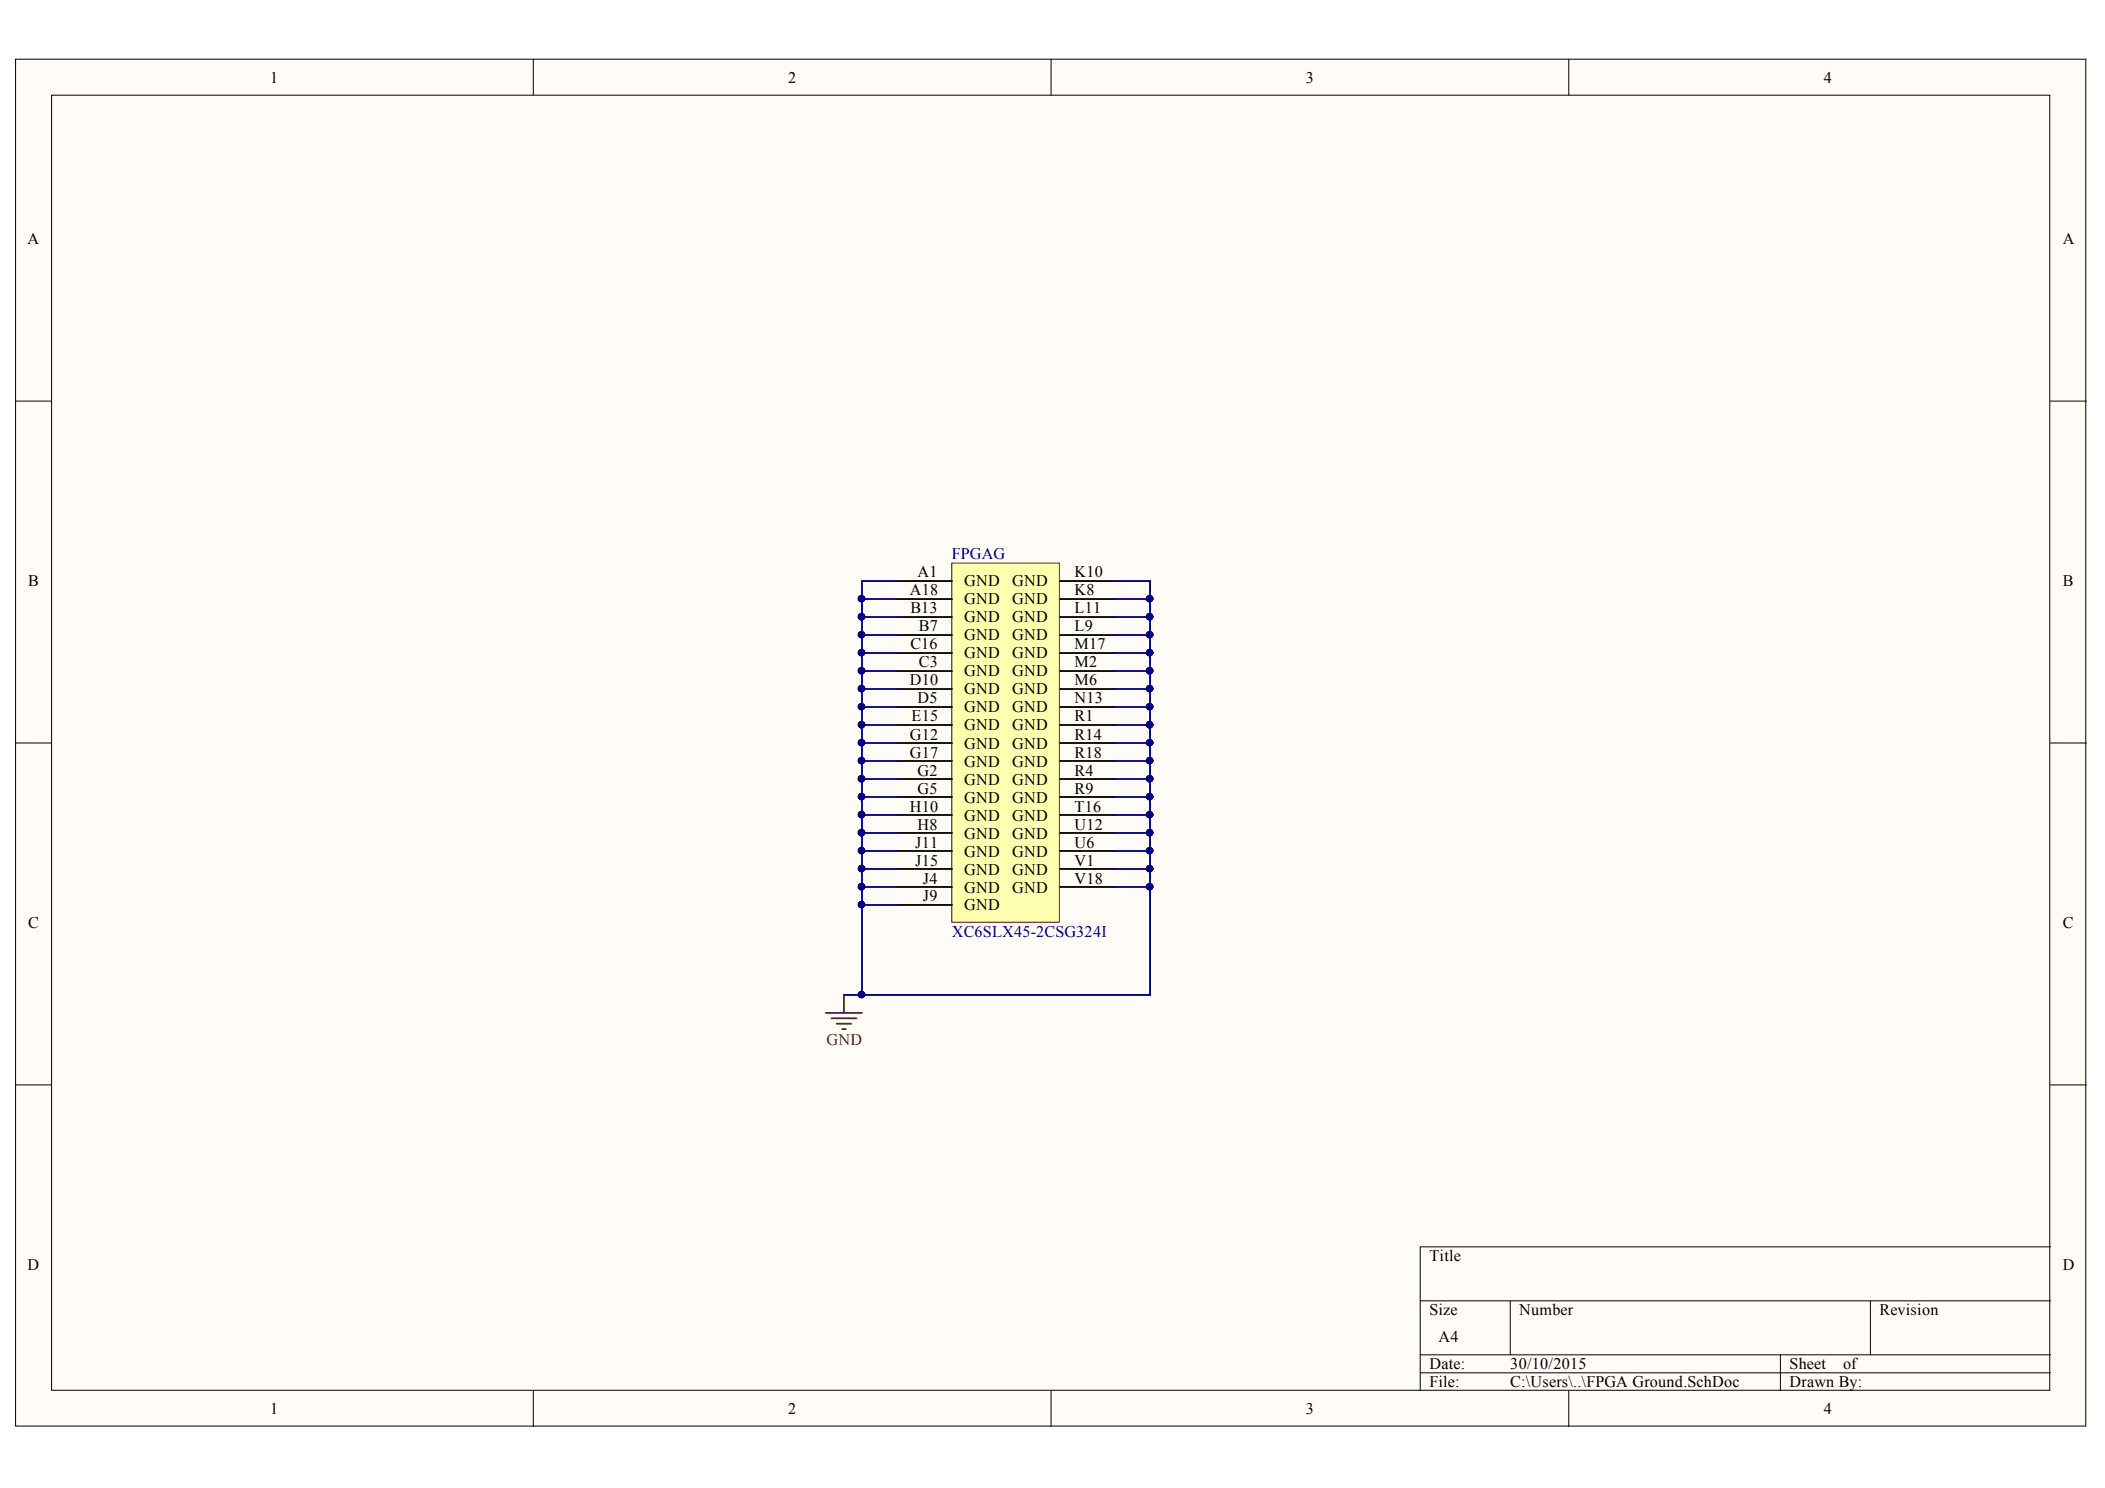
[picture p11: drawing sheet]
<svg xmlns="http://www.w3.org/2000/svg" width="297mm" height="210mm" viewBox="0 0 297 210" stroke-linecap="round" stroke-linejoin="round" font-family="sans-serif">
<g fill="#fffcf8" stroke="#000" stroke-width=".14">
<path d="M2.2 8.4h292.1v192.8h-292.1z"/>
<path d="M7.3 13.4h281.9v182.7h-281.9z"/>
</g>
<g fill="none" stroke="#000" stroke-width=".14">
<path d="M75.3 8.4v5M148.3 8.4v5M221.4 8.4v5M2.2 56.6h5.1M289.3 56.6h5.1M2.2 104.8h5.1M289.3 104.8h5.1M2.2 153h5.1M289.3 153h5.1M289.3 175.9h-88.9v20.3M75.3 196.2v5.1M148.3 196.2v5.1"/>
<path d="M200.4 183.5h88.9M200.4 191.1h88.9M200.4 193.7h88.9M213.1 183.5v7.6M221.4 196.2v5.1M251.2 191.1v5.1M263.9 183.5v7.6"/>
</g>
<path d="M134.3 79.4h15.2v50.7h-15.2z" fill="#ffffb0" stroke="#800000" stroke-width=".14"/>
<g fill="none" stroke="#000" stroke-width=".25">
<path d="M126.7 82h7.6M126.7 84.5h7.6M126.7 87h7.6M126.7 89.6h7.6M126.7 92.1h7.6M126.7 94.7h7.6M126.7 97.2h7.6M126.7 99.7h7.6M149.6 82h7.6M149.6 84.5h7.6M149.6 87h7.6M149.6 89.6h7.6"/>
<path d="M149.6 92.1h7.6M149.6 94.7h7.6M149.6 97.2h7.6M149.6 99.7h7.6M126.7 102.3h7.6M126.7 104.8h7.6M126.7 107.3h7.6M126.7 109.9h7.6M126.7 112.4h7.6M126.7 115h7.6M126.7 117.5h7.6M149.6 102.3h7.6"/>
<path d="M149.6 104.8h7.6M149.6 107.3h7.6M149.6 109.9h7.6M149.6 112.4h7.6M149.6 115h7.6M149.6 117.5h7.6M126.7 120h7.6M126.7 122.6h7.6M126.7 125.1h7.6M126.7 127.7h7.6M149.6 120h7.6M149.6 122.6h7.6"/>
<path d="M149.6 125.1h7.6"/>
</g>
<path d="M116.5 142.9h5.1M117.3 143.6h3.6M118.1 144.4h2M118.8 145.2h.5M119.1 140.3v2.6" fill="none" stroke="#800000" stroke-width=".25"/>
<g fill="none" stroke="#000080" stroke-width=".25">
<path d="M121.6 84.5h5.1M121.6 87h5.1M121.6 89.6h5.1M121.6 92.1h5.1M121.6 94.7h5.1M121.6 97.2h5.1M121.6 99.7h5.1M126.7 82h-5.1v58.3M157.2 82h5.1v58.3h-43.2M157.2 84.5h5.1M157.2 87h5.1M157.2 89.6h5.1"/>
<path d="M157.2 92.1h5.1M157.2 94.7h5.1M157.2 97.2h5.1M157.2 99.7h5.1M121.6 102.3h5.1M121.6 104.8h5.1M121.6 107.3h5.1M121.6 109.9h5.1M121.6 112.4h5.1M121.6 115h5.1M121.6 117.5h5.1M157.2 102.3h5.1"/>
<path d="M157.2 104.8h5.1M157.2 107.3h5.1M157.2 109.9h5.1M157.2 112.4h5.1M157.2 115h5.1M157.2 117.5h5.1M121.6 120h5.1M121.6 122.6h5.1M121.6 125.1h5.1M121.6 127.7h5.1M157.2 120h5.1M157.2 122.6h5.1"/>
<path d="M157.2 125.1h5.1"/>
</g>
<g fill="#000080" stroke="#000080" stroke-width=".14">
<circle cx="162.2" cy="84.5" r=".46"/>
<circle cx="162.2" cy="87" r=".47"/>
<circle cx="162.2" cy="89.5" r=".46"/>
<circle cx="162.2" cy="92.1" r=".46"/>
<circle cx="162.2" cy="94.6" r=".47"/>
<circle cx="162.2" cy="97.1" r=".46"/>
<circle cx="162.2" cy="99.7" r=".46"/>
<circle cx="162.2" cy="102.2" r=".47"/>
<circle cx="162.2" cy="104.8" r=".46"/>
<circle cx="162.2" cy="107.3" r=".46"/>
<circle cx="162.2" cy="109.8" r=".47"/>
<circle cx="162.2" cy="112.4" r=".46"/>
<circle cx="162.2" cy="114.9" r=".46"/>
<circle cx="162.2" cy="117.5" r=".47"/>
<circle cx="162.2" cy="120" r=".46"/>
<circle cx="162.2" cy="122.5" r=".46"/>
<circle cx="162.2" cy="125.1" r=".47"/>
<circle cx="121.6" cy="140.3" r=".46"/>
<circle cx="121.6" cy="84.5" r=".46"/>
<circle cx="121.6" cy="87" r=".47"/>
<circle cx="121.6" cy="89.5" r=".46"/>
<circle cx="121.6" cy="92.1" r=".46"/>
<circle cx="121.6" cy="94.6" r=".47"/>
<circle cx="121.6" cy="97.1" r=".46"/>
<circle cx="121.6" cy="99.7" r=".46"/>
<circle cx="121.6" cy="102.2" r=".47"/>
<circle cx="121.6" cy="104.8" r=".46"/>
<circle cx="121.6" cy="107.3" r=".46"/>
<circle cx="121.6" cy="109.8" r=".47"/>
<circle cx="121.6" cy="112.4" r=".46"/>
<circle cx="121.6" cy="114.9" r=".46"/>
<circle cx="121.6" cy="117.5" r=".47"/>
<circle cx="121.6" cy="120" r=".46"/>
<circle cx="121.6" cy="122.5" r=".46"/>
<circle cx="121.6" cy="125.1" r=".47"/>
<circle cx="121.6" cy="127.6" r=".46"/>
</g>
<g font-size="2.3">
<text x="38.1" y="11.7">1</text>
<text x="111.2" y="11.7">2</text>
<text x="184.3" y="11.7">3</text>
<text x="257.4" y="11.7">4</text>
<text x="3.9" y="34.5">A</text>
<text x="291.1" y="34.5">A</text>
<text x="4" y="82.7">B</text>
<text x="128.4" y="84">A18</text>
<text x="129.5" y="81.5">A1</text>
<text x="136.1" y="82.7">GND</text>
<text x="142.8" y="82.7">GND</text>
<text x="151.6" y="81.5">K10</text>
<text x="151.6" y="84">K8</text>
<text x="291.1" y="82.7">B</text>
<text x="128.5" y="86.5">B13</text>
<text x="129.6" y="89.1">B7</text>
<text x="136.1" y="85.3">GND</text>
<text x="136.1" y="87.8">GND</text>
<text x="142.8" y="85.3">GND</text>
<text x="142.8" y="87.8">GND</text>
<text x="151.6" y="86.5">L11</text>
<text x="151.6" y="89.1">L9</text>
<text x="128.5" y="91.6">C16</text>
<text x="129.6" y="94.1">C3</text>
<text x="136.1" y="90.3">GND</text>
<text x="136.1" y="92.9">GND</text>
<text x="136.1" y="95.4">GND</text>
<text x="142.8" y="90.3">GND</text>
<text x="142.8" y="92.9">GND</text>
<text x="142.8" y="95.4">GND</text>
<text x="151.6" y="91.6">M17</text>
<text x="151.6" y="94.1">M2</text>
<text x="128.4" y="96.7">D10</text>
<text x="128.6" y="101.7">E15</text>
<text x="129.5" y="99.2">D5</text>
<text x="136.1" y="97.9">GND</text>
<text x="136.1" y="100.5">GND</text>
<text x="142.8" y="97.9">GND</text>
<text x="142.8" y="100.5">GND</text>
<text x="151.6" y="96.7">M6</text>
<text x="151.6" y="99.2">N13</text>
<text x="151.6" y="101.7">R1</text>
<text x="128.4" y="104.4">G12</text>
<text x="128.4" y="106.9">G17</text>
<text x="136.1" y="103">GND</text>
<text x="136.1" y="105.6">GND</text>
<text x="142.8" y="103">GND</text>
<text x="142.8" y="105.6">GND</text>
<text x="151.6" y="104.4">R14</text>
<text x="151.6" y="106.9">R18</text>
<text x="129.5" y="109.4">G2</text>
<text x="129.5" y="112">G5</text>
<text x="136.1" y="108.2">GND</text>
<text x="136.1" y="110.7">GND</text>
<text x="136.1" y="113.2">GND</text>
<text x="142.8" y="108.2">GND</text>
<text x="142.8" y="110.7">GND</text>
<text x="142.8" y="113.2">GND</text>
<text x="151.6" y="109.4">R4</text>
<text x="151.6" y="112">R9</text>
<text x="128.4" y="114.5">H10</text>
<text x="129.1" y="119.6">J11</text>
<text x="129.5" y="117">H8</text>
<text x="136.1" y="115.8">GND</text>
<text x="136.1" y="118.3">GND</text>
<text x="142.8" y="115.8">GND</text>
<text x="142.8" y="118.3">GND</text>
<text x="151.6" y="114.5">T16</text>
<text x="151.6" y="117">U12</text>
<text x="151.6" y="119.6">U6</text>
<text x="129.1" y="122.1">J15</text>
<text x="130.2" y="124.6">J4</text>
<text x="136.1" y="120.8">GND</text>
<text x="136.1" y="123.4">GND</text>
<text x="136.1" y="125.9">GND</text>
<text x="142.8" y="120.8">GND</text>
<text x="142.8" y="123.4">GND</text>
<text x="142.8" y="125.9">GND</text>
<text x="151.6" y="122.1">V1</text>
<text x="151.6" y="124.6">V18</text>
<text x="4" y="131">C</text>
<text x="130.2" y="127.2">J9</text>
<text x="136.1" y="128.4">GND</text>
<text x="291.1" y="131">C</text>
<text x="3.9" y="179.2">D</text>
<text x="201.7" y="177.9">Title</text>
<text x="291.1" y="179.2">D</text>
<text x="201.7" y="185.6">Size</text>
<text x="214.4" y="185.6">Number</text>
<text x="265.2" y="185.6">Revision</text>
<text x="203" y="189.4">A4</text>
<text x="201.7" y="193.2">Date:</text>
<text x="201.7" y="195.7">File:</text>
<text x="213.1" y="193.2">30/10/2015</text>
<text x="213.1" y="195.7">C:\Users\..\FPGA Ground.SchDoc</text>
<text x="252.5" y="193.2">Sheet</text>
<text x="252.5" y="195.7">Drawn By:</text>
<text x="260.1" y="193.2">of</text>
<text x="38.1" y="199.5">1</text>
<text x="111.2" y="199.5">2</text>
<text x="184.3" y="199.5">3</text>
<text x="257.4" y="199.5">4</text>
</g>
<g font-size="2.3" fill="#000080">
<text x="134.3" y="78.9">FPGAG</text>
<text x="134.3" y="132.2">XC6SLX45-2CSG324I</text>
</g>
<text font-size="2.3" fill="#800000" x="116.6" y="147.4">GND</text>
</svg>
